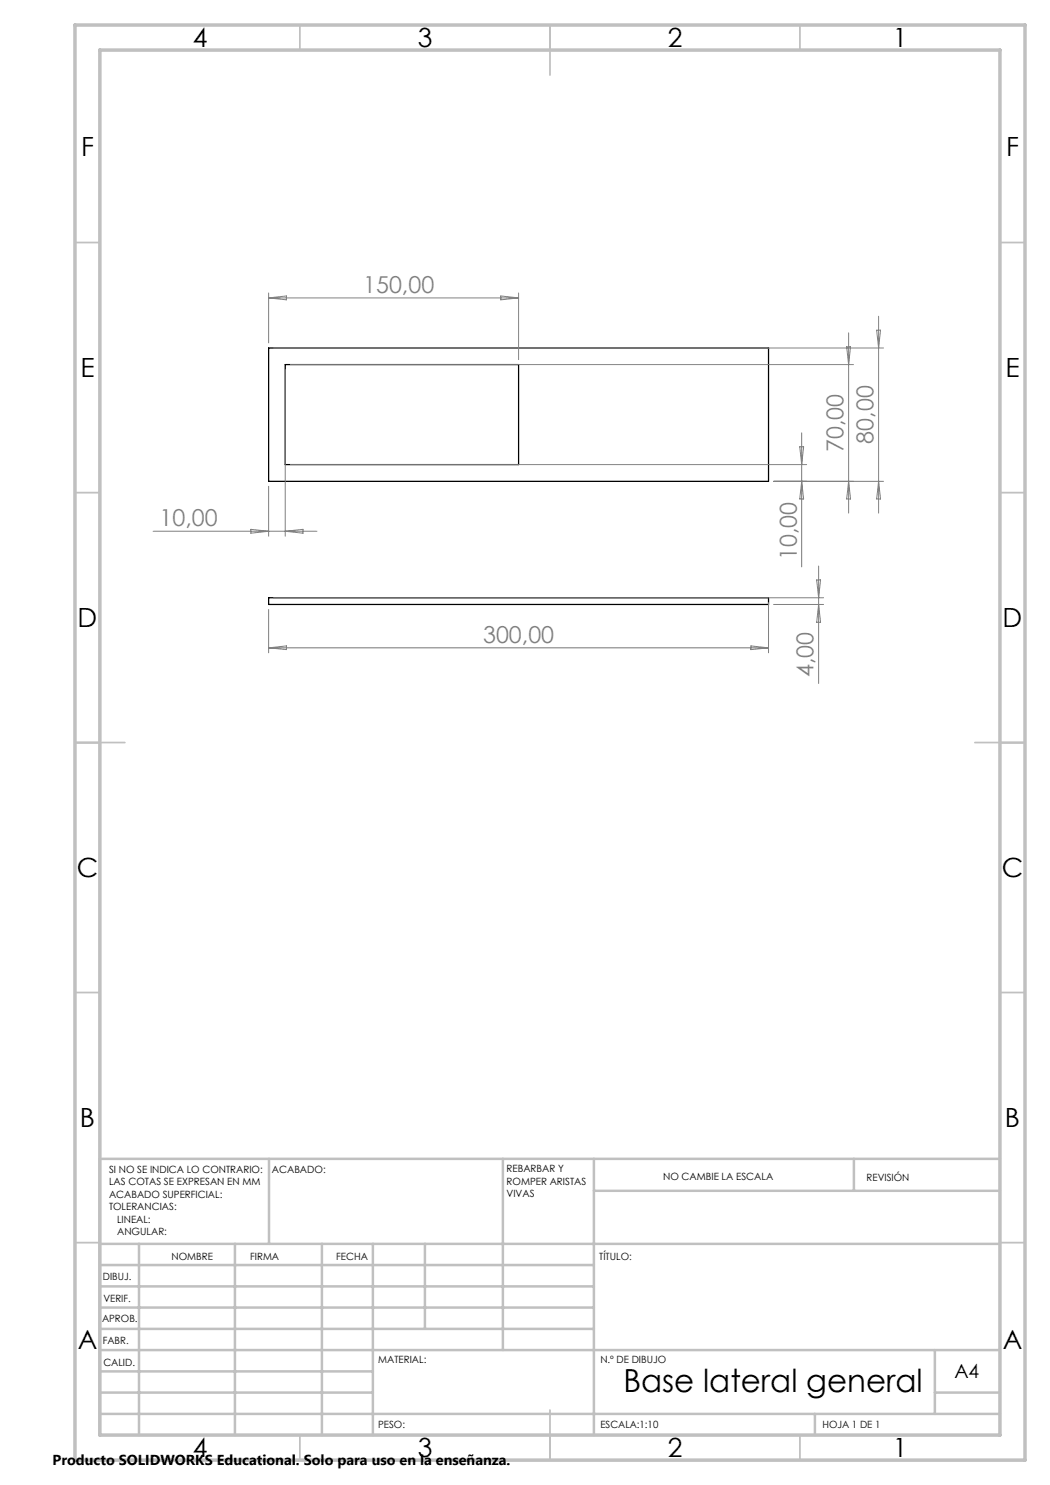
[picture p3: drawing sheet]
<svg xmlns="http://www.w3.org/2000/svg" width="210mm" height="297mm" viewBox="0 0 210 297" stroke-linecap="round" stroke-linejoin="round" font-family="sans-serif">
<path d="M53.7 69.6h100v26.7h-100zM57 72.9h46.7v20h-46.7zM53.7 119.6h100v1.3h-100z" fill="none" stroke="#000" stroke-width=".25"/>
<g fill="none" stroke="#808080" stroke-width=".2">
<path d="M53.7 58.6v10M53.7 59.6h50M53.7 59.6l3.6-.4v.8zM100.2 59.2l3.5 .4-3.5 .4zM103.7 58.6v13.3M54.7 69.6h122M57 73.9v33.3M58.1 72.9h112.6M169.3 69.4h.8l-.4 3.5zM169.7 66.6v36M175.3 66h.8l-.4 3.6zM175.7 63.2v39.4"/>
<path d="M53.7 97.3v9.9M58.1 92.9h103.2M154.7 96.3h22M159.9 89.4h.8l-.4 3.5zM160.3 86.6v26.8M160.3 96.3l.4 3.5h-.8zM169.7 96.3l.4 3.5h-.8zM175.7 96.3l.4 3.5h-.8zM30.6 106.3h32.8M50.2 105.9l3.5 .4-3.5 .3zM54.7 119.6h110M57 106.3l3.6-.4v.7z"/>
<path d="M163.3 116h.8l-.4 3.6zM163.7 113.2v23.5M53.7 121.9v8.7M53.7 129.6l3.6-.4v.7zM53.7 129.6h100M150.2 129.2l3.5 .4-3.5 .3zM153.7 120.5v10.1M154.7 120.9h10M163.7 120.9l.4 3.6h-.8z"/>
</g>
<g fill="none" stroke="#c0c0c0" stroke-width=".35">
<path d="M60 5v5M110 5v10M160 5v5M15 48.5h5M200 48.5h5M15 98.5h5M200 98.5h5M15 148.5h10M195 148.5h10M15 198.5h5M200 198.5h5M15 248.5h5"/>
<path d="M200 248.5h5M60 287v5M110 282v10M160 287v5"/>
</g>
<g fill="none" stroke="#c0c0c0" stroke-width=".5">
<path d="M53.8 231.8v17M100.6 231.8v38.2M118.8 231.8v55.2M118.8 238.2h81.2M170.8 231.8v6.4M200 231.8h-180v55.2M20 248.8h180M20 257.3h98.8M20 253h98.8M27.8 248.8v38.2M47 248.8v38.2M64.4 248.8v38.2"/>
<path d="M74.6 248.8v38.2M85 248.8v17M20 265.8h98.8M20 261.5h98.8M20 278.5h54.6M20 274.3h54.6M20 270h180M187 278.5h13M187 270v12.8M20 282.8h180M163 282.8v4.2"/>
</g>
<path d="M15 5h190v287h-190zM20 10h180v277h-180z" fill="none" stroke="#c0c0c0" stroke-width=".7"/>
<text font-size="6.3" x="124.7" y="278.4">Base lateral general</text>
<g font-size="5.3">
<text x="38.5" y="9.5">4</text>
<text x="83.5" y="9.5">3</text>
<text x="133.5" y="9.5">2</text>
<text x="178.5" y="9.5">1</text>
<text x="16.2" y="31.3">F</text>
<text x="201.2" y="31.3">F</text>
<text x="16.1" y="75.5">E</text>
<text x="201.1" y="75.5">E</text>
<text x="15.5" y="125.5">D</text>
<text x="200.5" y="125.5">D</text>
<text x="15.4" y="175.5">C</text>
<text x="200.4" y="175.5">C</text>
<text x="16" y="225.5">B</text>
<text x="201" y="225.5">B</text>
<text x="15.5" y="269.8">A</text>
<text x="200.5" y="269.8">A</text>
<text x="38.5" y="291.5">4</text>
<text x="83.5" y="291.5">3</text>
<text x="133.5" y="291.5">2</text>
<text x="178.5" y="291.5">1</text>
</g>
<g font-size="4.7" fill="#808080">
<text x="72.6" y="58.6">150,00</text>
<text x="174.7" y="88.7" transform="rotate(-90 174.7 88.7)">80,00</text>
<text x="168.7" y="90.4" transform="rotate(-90 168.7 90.4)">70,00</text>
<text x="31.9" y="105.2">10,00</text>
<text x="159.3" y="112.1" transform="rotate(-90 159.3 112.1)">10,00</text>
<text x="96.6" y="128.5">300,00</text>
<text x="162.7" y="135.4" transform="rotate(-90 162.7 135.4)">4,00</text>
</g>
<text font-size="3.9" x="190.9" y="275.5">A4</text>
<text font-size="2.9" x="10.5" y="292.9">Producto SOLIDWORKS Educational. Solo para uso en la enseñanza.</text>
<g font-size="2">
<text x="21.8" y="234.6">SI NO SE INDICA LO CONTRARIO:</text>
<text x="21.8" y="237.1">LAS COTAS SE EXPRESAN EN MM</text>
<text x="21.8" y="239.6">ACABADO SUPERFICIAL:</text>
<text x="54.4" y="234.6">ACABADO:</text>
<text x="101.3" y="234.5">REBARBAR Y</text>
<text x="101.3" y="237">ROMPER ARISTAS</text>
<text x="101.3" y="239.5">VIVAS</text>
<text x="132.6" y="236">NO CAMBIE LA ESCALA</text>
<text x="173.3" y="236.2">REVISIÓN</text>
<text x="21.8" y="242.1">TOLERANCIAS:</text>
<text x="23.4" y="244.6">LINEAL:</text>
<text x="23.4" y="247.1">ANGULAR:</text>
<text x="34.3" y="252">NOMBRE</text>
<text x="50" y="251.9">FIRMA</text>
<text x="67.2" y="251.9">FECHA</text>
<text x="119.9" y="251.9">TÍTULO:</text>
<text x="20.6" y="256.1">DIBUJ.</text>
<text x="20.7" y="260.3">VERIF.</text>
<text x="20.4" y="264.4">APROB.</text>
<text x="20.5" y="268.8">FABR.</text>
<text x="20.7" y="273.1">CALID.</text>
<text x="75.6" y="272.5">MATERIAL:</text>
<text x="120.1" y="272.5">N.º DE DIBUJO</text>
<text x="75.6" y="285.5">PESO:</text>
<text x="120.1" y="285.6">ESCALA:1:10</text>
<text x="164.5" y="285.6">HOJA 1 DE 1</text>
</g>
</svg>
